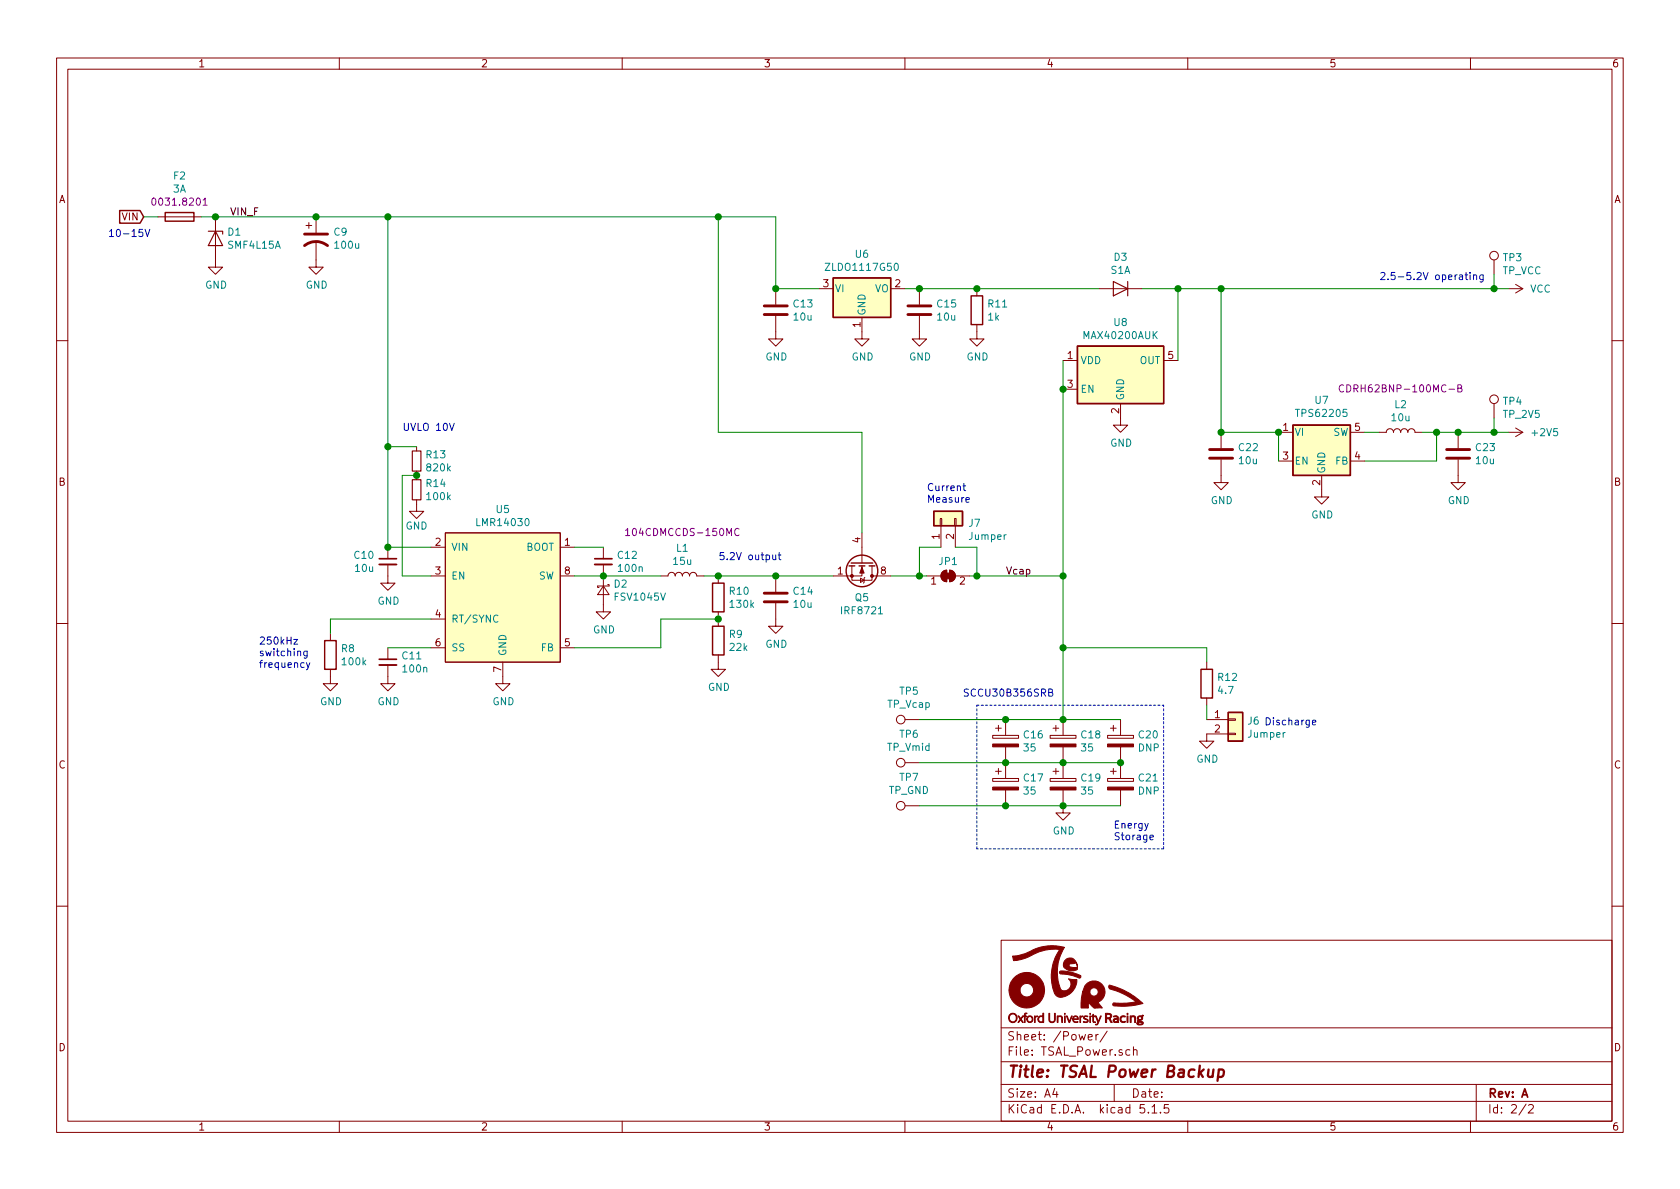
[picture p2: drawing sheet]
EESchema Schematic File Version 4
EELAYER 30 0
EELAYER END
$Descr A4 11693 8268
encoding utf-8
Sheet 2 2
Title "TSAL Power Backup"
Date ""
Rev "A"
Comp ""
Comment1 ""
Comment2 ""
Comment3 ""
Comment4 ""
$EndDescr
Text Notes 7750 5850 0    50   ~ 0
Energy\nStorage
$Comp
L power:GND #PWR034
U 1 1
P 7400 5600
F 0 "#PWR034" H 7400 5350 50  0001 C CNN
F 1 "GND" H 7405 5427 50  0000 C CNN
F 2 "" H 7400 5600 50  0001 C CNN
F 3 "" H 7400 5600 50  0001 C CNN
	1    7400 5600
	1    0    0    -1  
$EndComp
$Comp
L power:GND #PWR032
U 1 1
P 6000 2300
F 0 "#PWR032" H 6000 2050 50  0001 C CNN
F 1 "GND" H 6005 2127 50  0000 C CNN
F 2 "" H 6000 2300 50  0001 C CNN
F 3 "" H 6000 2300 50  0001 C CNN
	1    6000 2300
	1    0    0    -1  
$EndComp
Wire Wire Line
	6300 2000 6400 2000
Wire Wire Line
	5000 4300 4600 4300
Connection ~ 5000 4300
Connection ~ 4200 4000
Wire Wire Line
	4000 3800 4200 3800
Wire Wire Line
	4600 4300 4600 4500
Wire Wire Line
	3000 4500 2700 4500
Wire Wire Line
	2300 4400 2300 4300
$Comp
L power:GND #PWR028
U 1 1
P 3500 4700
F 0 "#PWR028" H 3500 4450 50  0001 C CNN
F 1 "GND" H 3505 4527 50  0000 C CNN
F 2 "" H 3500 4700 50  0001 C CNN
F 3 "" H 3500 4700 50  0001 C CNN
	1    3500 4700
	1    0    0    -1  
$EndComp
$Comp
L power:GND #PWR029
U 1 1
P 4200 4200
F 0 "#PWR029" H 4200 3950 50  0001 C CNN
F 1 "GND" H 4205 4027 50  0000 C CNN
F 2 "" H 4200 4200 50  0001 C CNN
F 3 "" H 4200 4200 50  0001 C CNN
	1    4200 4200
	1    0    0    -1  
$EndComp
Wire Wire Line
	5000 4000 5400 4000
Wire Wire Line
	5000 4000 4900 4000
Connection ~ 5000 4000
Wire Wire Line
	9500 3000 9600 3000
$Comp
L power:GND #PWR024
U 1 1
P 2200 1800
F 0 "#PWR024" H 2200 1550 50  0001 C CNN
F 1 "GND" H 2205 1627 50  0000 C CNN
F 2 "" H 2200 1800 50  0001 C CNN
F 3 "" H 2200 1800 50  0001 C CNN
	1    2200 1800
	1    0    0    -1  
$EndComp
Wire Wire Line
	8900 3200 8900 3000
Connection ~ 8900 3000
$Comp
L power:GND #PWR036
U 1 1
P 9200 3400
F 0 "#PWR036" H 9200 3150 50  0001 C CNN
F 1 "GND" H 9205 3227 50  0000 C CNN
F 2 "" H 9200 3400 50  0001 C CNN
F 3 "" H 9200 3400 50  0001 C CNN
	1    9200 3400
	1    0    0    -1  
$EndComp
Wire Wire Line
	8500 3000 8900 3000
Wire Wire Line
	4000 4500 4600 4500
Wire Wire Line
	4200 4000 4600 4000
Wire Wire Line
	4000 4000 4200 4000
Text Notes 8800 5050 0    50   ~ 0
Discharge
Wire Notes Line
	6800 5900 6800 4900
$Comp
L power:GND #PWR035
U 1 1
P 8400 5100
F 0 "#PWR035" H 8400 4850 50  0001 C CNN
F 1 "GND" H 8405 4927 50  0000 C CNN
F 2 "" H 8400 5100 50  0001 C CNN
F 3 "" H 8400 5100 50  0001 C CNN
	1    8400 5100
	1    0    0    -1  
$EndComp
Wire Wire Line
	8400 4500 8400 4600
Wire Wire Line
	8400 4900 8400 5000
Connection ~ 6400 2000
Wire Wire Line
	6400 2000 6800 2000
Text Notes 9600 1950 0    50   ~ 0
2.5-5.2V operating
Text Notes 750  1650 0    50   ~ 0
10-15V
Text Label 7000 4000 0    50   ~ 0
Vcap
Wire Wire Line
	8500 3000 8500 2000
Connection ~ 8500 3000
Connection ~ 8500 2000
Wire Wire Line
	8500 2000 10400 2000
Wire Wire Line
	2300 4300 3000 4300
Text Notes 1800 4650 0    50   ~ 0
250kHz\nswitching\nfrequency
Wire Wire Line
	8400 4500 7400 4500
Text Notes 5000 3900 0    50   ~ 0
5.2V output
Wire Wire Line
	7400 5300 7000 5300
Connection ~ 7400 5300
Connection ~ 7000 5300
Wire Wire Line
	10000 3200 9500 3200
Wire Wire Line
	9900 3000 10000 3000
Connection ~ 10000 3000
Wire Wire Line
	10000 3200 10000 3000
Connection ~ 10150 3000
Wire Wire Line
	10150 3000 10400 3000
Wire Wire Line
	10000 3000 10150 3000
$Comp
L power:VCC #PWR037
U 1 1
P 10500 2000
F 0 "#PWR037" H 10500 1850 50  0001 C CNN
F 1 "VCC" V 10500 2150 50  0000 L CNN
F 2 "" H 10500 2000 50  0001 C CNN
F 3 "" H 10500 2000 50  0001 C CNN
	1    10500 2000
	0    1    1    0   
$EndComp
Text GLabel 1000 1500 0    50   Input ~ 0
VIN
$Comp
L power:+2V5 #PWR038
U 1 1
P 10500 3000
F 0 "#PWR038" H 10500 2850 50  0001 C CNN
F 1 "+2V5" V 10500 3150 50  0000 L CNN
F 2 "" H 10500 3000 50  0001 C CNN
F 3 "" H 10500 3000 50  0001 C CNN
	1    10500 3000
	0    1    1    0   
$EndComp
$Comp
L power:GND #PWR033
U 1 1
P 6800 2300
F 0 "#PWR033" H 6800 2050 50  0001 C CNN
F 1 "GND" H 6805 2127 50  0000 C CNN
F 2 "" H 6800 2300 50  0001 C CNN
F 3 "" H 6800 2300 50  0001 C CNN
	1    6800 2300
	1    0    0    -1  
$EndComp
Connection ~ 6800 2000
Wire Wire Line
	7000 5000 7400 5000
Wire Wire Line
	7800 5300 7400 5300
Connection ~ 7800 5300
Wire Notes Line
	8100 5900 8100 4900
Wire Notes Line
	8100 5900 6800 5900
Wire Notes Line
	6800 4900 8100 4900
Wire Wire Line
	7800 5000 7400 5000
Wire Wire Line
	7400 5000 7400 4500
Connection ~ 7400 5000
Connection ~ 7400 4500
Wire Wire Line
	7800 5600 7400 5600
Connection ~ 7400 5600
Wire Wire Line
	7000 5600 7400 5600
$Comp
L power:GND #PWR023
U 1 1
P 1500 1800
F 0 "#PWR023" H 1500 1550 50  0001 C CNN
F 1 "GND" H 1505 1627 50  0000 C CNN
F 2 "" H 1500 1800 50  0001 C CNN
F 3 "" H 1500 1800 50  0001 C CNN
	1    1500 1800
	1    0    0    -1  
$EndComp
Text Label 1600 1500 0    50   ~ 0
VIN_F
Wire Wire Line
	10400 2900 10400 3000
Connection ~ 10400 3000
Wire Wire Line
	10400 3000 10500 3000
Wire Wire Line
	10400 1900 10400 2000
Connection ~ 10400 2000
Wire Wire Line
	10400 2000 10500 2000
Text Notes 6700 4850 0    50   ~ 0
SCCU30B356SRB
Wire Wire Line
	6550 3800 6400 3800
Wire Wire Line
	6400 3800 6400 4000
Wire Wire Line
	6650 3800 6800 3800
Wire Wire Line
	6800 3800 6800 4000
Text Notes 6450 3500 0    50   ~ 0
Current\nMeasure
$Comp
L power:GND #PWR026
U 1 1
P 2700 4000
F 0 "#PWR026" H 2700 3750 50  0001 C CNN
F 1 "GND" H 2705 3827 50  0000 C CNN
F 2 "" H 2700 4000 50  0001 C CNN
F 3 "" H 2700 4000 50  0001 C CNN
	1    2700 4000
	1    0    0    -1  
$EndComp
$Comp
L power:GND #PWR031
U 1 1
P 5400 4300
F 0 "#PWR031" H 5400 4050 50  0001 C CNN
F 1 "GND" H 5405 4127 50  0000 C CNN
F 2 "" H 5400 4300 50  0001 C CNN
F 3 "" H 5400 4300 50  0001 C CNN
	1    5400 4300
	1    0    0    -1  
$EndComp
$Comp
L power:GND #PWR030
U 1 1
P 5000 4600
F 0 "#PWR030" H 5000 4350 50  0001 C CNN
F 1 "GND" H 5005 4427 50  0000 C CNN
F 2 "" H 5000 4600 50  0001 C CNN
F 3 "" H 5000 4600 50  0001 C CNN
	1    5000 4600
	1    0    0    -1  
$EndComp
$Comp
L power:GND #PWR025
U 1 1
P 2300 4700
F 0 "#PWR025" H 2300 4450 50  0001 C CNN
F 1 "GND" H 2305 4527 50  0000 C CNN
F 2 "" H 2300 4700 50  0001 C CNN
F 3 "" H 2300 4700 50  0001 C CNN
	1    2300 4700
	1    0    0    -1  
$EndComp
$Comp
L power:GND #PWR027
U 1 1
P 2700 4700
F 0 "#PWR027" H 2700 4450 50  0001 C CNN
F 1 "GND" H 2705 4527 50  0000 C CNN
F 2 "" H 2700 4700 50  0001 C CNN
F 3 "" H 2700 4700 50  0001 C CNN
	1    2700 4700
	1    0    0    -1  
$EndComp
Wire Wire Line
	5400 2000 5700 2000
$Comp
L power:GND #PWR0102
U 1 1
P 5400 2300
F 0 "#PWR0102" H 5400 2050 50  0001 C CNN
F 1 "GND" H 5405 2127 50  0000 C CNN
F 2 "" H 5400 2300 50  0001 C CNN
F 3 "" H 5400 2300 50  0001 C CNN
	1    5400 2300
	1    0    0    -1  
$EndComp
$Comp
L power:GND #PWR0103
U 1 1
P 6400 2300
F 0 "#PWR0103" H 6400 2050 50  0001 C CNN
F 1 "GND" H 6405 2127 50  0000 C CNN
F 2 "" H 6400 2300 50  0001 C CNN
F 3 "" H 6400 2300 50  0001 C CNN
	1    6400 2300
	1    0    0    -1  
$EndComp
$Comp
L power:GND #PWR0104
U 1 1
P 8500 3300
F 0 "#PWR0104" H 8500 3050 50  0001 C CNN
F 1 "GND" H 8505 3127 50  0000 C CNN
F 2 "" H 8500 3300 50  0001 C CNN
F 3 "" H 8500 3300 50  0001 C CNN
	1    8500 3300
	1    0    0    -1  
$EndComp
$Comp
L power:GND #PWR0105
U 1 1
P 10150 3300
F 0 "#PWR0105" H 10150 3050 50  0001 C CNN
F 1 "GND" H 10155 3127 50  0000 C CNN
F 2 "" H 10150 3300 50  0001 C CNN
F 3 "" H 10150 3300 50  0001 C CNN
	1    10150 3300
	1    0    0    -1  
$EndComp
Wire Wire Line
	5400 1500 5400 2000
Connection ~ 5400 2000
Connection ~ 6800 4000
Connection ~ 1500 1500
Wire Wire Line
	1400 1500 1500 1500
Wire Wire Line
	1100 1500 1000 1500
Wire Wire Line
	6000 3700 6000 3000
Wire Wire Line
	6000 3000 5000 3000
Wire Wire Line
	5400 4000 5800 4000
Connection ~ 5400 4000
Connection ~ 6400 4000
Wire Wire Line
	6200 4000 6400 4000
Wire Wire Line
	5000 3000 5000 1500
Connection ~ 5000 1500
Wire Wire Line
	5000 1500 5400 1500
Connection ~ 2700 3800
Connection ~ 2200 1500
Wire Wire Line
	2200 1500 2700 1500
Wire Wire Line
	1500 1500 2200 1500
Connection ~ 2700 1500
Wire Wire Line
	2700 1500 5000 1500
Wire Wire Line
	2700 3800 3000 3800
$Comp
L power:GND #PWR0101
U 1 1
P 2900 3500
F 0 "#PWR0101" H 2900 3250 50  0001 C CNN
F 1 "GND" H 2900 3350 50  0000 C CNN
F 2 "" H 2900 3500 50  0001 C CNN
F 3 "" H 2900 3500 50  0001 C CNN
	1    2900 3500
	1    0    0    -1  
$EndComp
Wire Wire Line
	2800 3300 2900 3300
Connection ~ 2900 3300
Wire Wire Line
	2900 3100 2700 3100
Wire Wire Line
	2800 4000 3000 4000
Connection ~ 2700 3100
Wire Wire Line
	2700 3100 2700 3800
Wire Wire Line
	2800 4000 2800 3300
Wire Wire Line
	2700 1500 2700 3100
Text Notes 2800 3000 0    50   ~ 0
UVLO 10V
$Comp
L Device:CP C16
U 1 1
P 7000 5150
F 0 "C16" H 7118 5196 50  0000 L CNN
F 1 "35" H 7118 5105 50  0000 L CNN
F 2 "Capacitor_THT:CP_Radial_D16.0mm_P7.50mm" H 7038 5000 50  0001 C CNN
F 3 "~" H 7000 5150 50  0001 C CNN
F 4 "SCCU30B356SRB" H 7000 5150 50  0001 C CNN "Part"
	1    7000 5150
	1    0    0    -1  
$EndComp
$Comp
L Device:CP C17
U 1 1
P 7000 5450
F 0 "C17" H 7118 5496 50  0000 L CNN
F 1 "35" H 7118 5405 50  0000 L CNN
F 2 "Capacitor_THT:CP_Radial_D16.0mm_P7.50mm" H 7038 5300 50  0001 C CNN
F 3 "~" H 7000 5450 50  0001 C CNN
F 4 "SCCU30B356SRB" H 7000 5450 50  0001 C CNN "Part"
	1    7000 5450
	1    0    0    -1  
$EndComp
$Comp
L Regulator_Linear:AMS1117-5.0 U6
U 1 1
P 6000 2000
F 0 "U6" H 6000 2242 50  0000 C CNN
F 1 "ZLDO1117G50" H 6000 2151 50  0000 C CNN
F 2 "Package_TO_SOT_SMD:SOT-223-3_TabPin2" H 6000 2200 50  0001 C CNN
F 3 "http://www.advanced-monolithic.com/pdf/ds1117.pdf" H 6100 1750 50  0001 C CNN
F 4 "ZLDO1117G50TA" H 6000 2000 50  0001 C CNN "Part"
	1    6000 2000
	1    0    0    -1  
$EndComp
$Comp
L Regulator_Switching:TPS62205DBV U7
U 1 1
P 9200 3200
F 0 "U7" H 9200 3625 50  0000 C CNN
F 1 "TPS62205" H 9200 3534 50  0000 C CNN
F 2 "Package_TO_SOT_SMD:SOT-23-5_HandSoldering" H 9250 3050 50  0001 L CIN
F 3 "http://www.ti.com/lit/ds/symlink/tps62201.pdf" H 9200 3300 50  0001 C CNN
F 4 "TPS62205DBVR" H 9200 3200 50  0001 C CNN "Part"
	1    9200 3200
	1    0    0    -1  
$EndComp
$Comp
L Device:R R10
U 1 1
P 5000 4150
F 0 "R10" H 5070 4196 50  0000 L CNN
F 1 "130k" H 5070 4105 50  0000 L CNN
F 2 "Resistor_SMD:R_0805_2012Metric_Pad1.15x1.40mm_HandSolder" V 4930 4150 50  0001 C CNN
F 3 "~" H 5000 4150 50  0001 C CNN
F 4 "RC0805FR-07130KL" H 5000 4150 50  0001 C CNN "Part"
	1    5000 4150
	1    0    0    -1  
$EndComp
$Comp
L Device:R R9
U 1 1
P 5000 4450
F 0 "R9" H 5070 4496 50  0000 L CNN
F 1 "22k" H 5070 4405 50  0000 L CNN
F 2 "Resistor_SMD:R_0805_2012Metric_Pad1.15x1.40mm_HandSolder" V 4930 4450 50  0001 C CNN
F 3 "~" H 5000 4450 50  0001 C CNN
F 4 "RC0805FR-0722KL" H 5000 4450 50  0001 C CNN "Part"
	1    5000 4450
	1    0    0    -1  
$EndComp
$Comp
L Device:C_Small C11
U 1 1
P 2700 4600
F 0 "C11" H 2792 4646 50  0000 L CNN
F 1 "100n" H 2792 4555 50  0000 L CNN
F 2 "Capacitor_SMD:C_0805_2012Metric_Pad1.15x1.40mm_HandSolder" H 2700 4600 50  0001 C CNN
F 3 "~" H 2700 4600 50  0001 C CNN
F 4 "CL21B104KACNNNC" H 2700 4600 50  0001 C CNN "Part"
	1    2700 4600
	1    0    0    -1  
$EndComp
$Comp
L Device:R R8
U 1 1
P 2300 4550
F 0 "R8" H 2370 4596 50  0000 L CNN
F 1 "100k" H 2370 4505 50  0000 L CNN
F 2 "Resistor_SMD:R_0805_2012Metric_Pad1.15x1.40mm_HandSolder" V 2230 4550 50  0001 C CNN
F 3 "~" H 2300 4550 50  0001 C CNN
F 4 "RC0805FR-07100KL" H 2300 4550 50  0001 C CNN "Part"
	1    2300 4550
	1    0    0    -1  
$EndComp
$Comp
L project:LMR140x0 U?
U 1 1
P 3500 4100
AR Path="/5DE55D4D" Ref="U?"  Part="1" 
AR Path="/5DE07D62/5DE55D4D" Ref="U5"  Part="1" 
F 0 "U5" H 3500 4665 50  0000 C CNN
F 1 "LMR14030" H 3500 4574 50  0000 C CNN
F 2 "Package_SO:SOIC-8-1EP_3.9x4.9mm_P1.27mm_EP2.41x3.3mm" H 3500 4100 50  0001 C CNN
F 3 "~" H 3500 4100 50  0001 C CNN
F 4 "LMR14030SDDAR" H 3500 4100 50  0001 C CNN "Part"
	1    3500 4100
	1    0    0    -1  
$EndComp
$Comp
L Device:C_Small C12
U 1 1
P 4200 3900
F 0 "C12" H 4292 3946 50  0000 L CNN
F 1 "100n" H 4292 3855 50  0000 L CNN
F 2 "Capacitor_SMD:C_0805_2012Metric_Pad1.15x1.40mm_HandSolder" H 4200 3900 50  0001 C CNN
F 3 "~" H 4200 3900 50  0001 C CNN
F 4 "CL21B104KACNNNC" H 4200 3900 50  0001 C CNN "Part"
	1    4200 3900
	1    0    0    -1  
$EndComp
$Comp
L project:D_Schottky_Small_AAK D2
U 1 1
P 4200 4100
F 0 "D2" V 4154 4168 50  0000 L CNN
F 1 "FSV1045V" V 4245 4168 50  0000 L CNN
F 2 "project:TO-277A_HandSolder" V 4200 4100 50  0001 C CNN
F 3 "~" V 4200 4100 50  0001 C CNN
F 4 "FSV1045V" H 4200 4100 50  0001 C CNN "Part"
	1    4200 4100
	0    1    1    0   
$EndComp
$Comp
L Device:C C15
U 1 1
P 6400 2150
F 0 "C15" H 6515 2196 50  0000 L CNN
F 1 "10u" H 6515 2105 50  0000 L CNN
F 2 "Capacitor_SMD:C_0805_2012Metric_Pad1.15x1.40mm_HandSolder" H 6438 2000 50  0001 C CNN
F 3 "~" H 6400 2150 50  0001 C CNN
F 4 "GRM21BC81E106KE11" H 6400 2150 50  0001 C CNN "Part"
	1    6400 2150
	1    0    0    -1  
$EndComp
$Comp
L Device:C C13
U 1 1
P 5400 2150
F 0 "C13" H 5515 2196 50  0000 L CNN
F 1 "10u" H 5515 2105 50  0000 L CNN
F 2 "Capacitor_SMD:C_0805_2012Metric_Pad1.15x1.40mm_HandSolder" H 5438 2000 50  0001 C CNN
F 3 "~" H 5400 2150 50  0001 C CNN
F 4 "GRM21BC81E106KE11" H 5400 2150 50  0001 C CNN "Part"
	1    5400 2150
	1    0    0    -1  
$EndComp
$Comp
L Device:CP1 C9
U 1 1
P 2200 1650
F 0 "C9" H 2318 1696 50  0000 L CNN
F 1 "100u" H 2318 1605 50  0000 L CNN
F 2 "Capacitor_THT:CP_Radial_D5.0mm_P2.50mm" H 2238 1500 50  0001 C CNN
F 3 "~" H 2200 1650 50  0001 C CNN
F 4 "UVY1E101MDD1TD" H 2200 1650 50  0001 C CNN "Part"
	1    2200 1650
	1    0    0    -1  
$EndComp
$Comp
L Device:C C22
U 1 1
P 8500 3150
F 0 "C22" H 8615 3196 50  0000 L CNN
F 1 "10u" H 8615 3105 50  0000 L CNN
F 2 "Capacitor_SMD:C_0805_2012Metric_Pad1.15x1.40mm_HandSolder" H 8538 3000 50  0001 C CNN
F 3 "~" H 8500 3150 50  0001 C CNN
F 4 "GRM21BC81E106KE11" H 8500 3150 50  0001 C CNN "Part"
	1    8500 3150
	1    0    0    -1  
$EndComp
$Comp
L Device:C C14
U 1 1
P 5400 4150
F 0 "C14" H 5515 4196 50  0000 L CNN
F 1 "10u" H 5515 4105 50  0000 L CNN
F 2 "Capacitor_SMD:C_0805_2012Metric_Pad1.15x1.40mm_HandSolder" H 5438 4000 50  0001 C CNN
F 3 "~" H 5400 4150 50  0001 C CNN
F 4 "GRM21BC81E106KE11" H 5400 4150 50  0001 C CNN "Part"
	1    5400 4150
	1    0    0    -1  
$EndComp
$Comp
L Connector_Generic:Conn_01x02 J6
U 1 1
P 8600 5000
F 0 "J6" H 8680 4992 50  0000 L CNN
F 1 "Jumper" H 8680 4901 50  0000 L CNN
F 2 "Connector_PinHeader_2.54mm:PinHeader_1x02_P2.54mm_Vertical" H 8600 5000 50  0001 C CNN
F 3 "~" H 8600 5000 50  0001 C CNN
	1    8600 5000
	1    0    0    -1  
$EndComp
$Comp
L Device:R R12
U 1 1
P 8400 4750
F 0 "R12" H 8470 4796 50  0000 L CNN
F 1 "4.7" H 8470 4705 50  0000 L CNN
F 2 "Resistor_THT:R_Axial_DIN0516_L15.5mm_D5.0mm_P20.32mm_Horizontal" V 8330 4750 50  0001 C CNN
F 3 "~" H 8400 4750 50  0001 C CNN
F 4 "AC03000004708JAC00" H 8400 4750 50  0001 C CNN "Part"
	1    8400 4750
	1    0    0    -1  
$EndComp
$Comp
L Device:D D3
U 1 1
P 7800 2000
F 0 "D3" H 7800 1784 50  0000 C CNN
F 1 "S1A" H 7800 1875 50  0000 C CNN
F 2 "Diode_SMD:D_SMA_Handsoldering" H 7800 2000 50  0001 C CNN
F 3 "~" H 7800 2000 50  0001 C CNN
F 4 "S1A" H 7800 2000 50  0001 C CNN "Part"
	1    7800 2000
	-1   0    0    1   
$EndComp
$Comp
L Device:CP C18
U 1 1
P 7400 5150
F 0 "C18" H 7518 5196 50  0000 L CNN
F 1 "35" H 7518 5105 50  0000 L CNN
F 2 "Capacitor_THT:CP_Radial_D16.0mm_P7.50mm" H 7438 5000 50  0001 C CNN
F 3 "~" H 7400 5150 50  0001 C CNN
F 4 "SCCU30B356SRB" H 7400 5150 50  0001 C CNN "Part"
	1    7400 5150
	1    0    0    -1  
$EndComp
$Comp
L Device:CP C19
U 1 1
P 7400 5450
F 0 "C19" H 7518 5496 50  0000 L CNN
F 1 "35" H 7518 5405 50  0000 L CNN
F 2 "Capacitor_THT:CP_Radial_D16.0mm_P7.50mm" H 7438 5300 50  0001 C CNN
F 3 "~" H 7400 5450 50  0001 C CNN
F 4 "SCCU30B356SRB" H 7400 5450 50  0001 C CNN "Part"
	1    7400 5450
	1    0    0    -1  
$EndComp
$Comp
L Device:C C23
U 1 1
P 10150 3150
F 0 "C23" H 10265 3196 50  0000 L CNN
F 1 "10u" H 10265 3105 50  0000 L CNN
F 2 "Capacitor_SMD:C_0805_2012Metric_Pad1.15x1.40mm_HandSolder" H 10188 3000 50  0001 C CNN
F 3 "~" H 10150 3150 50  0001 C CNN
F 4 "GRM21BC81E106KE11" H 10150 3150 50  0001 C CNN "Part"
	1    10150 3150
	1    0    0    -1  
$EndComp
$Comp
L Device:R R11
U 1 1
P 6800 2150
F 0 "R11" H 6870 2196 50  0000 L CNN
F 1 "1k" H 6870 2105 50  0000 L CNN
F 2 "Resistor_SMD:R_0805_2012Metric_Pad1.15x1.40mm_HandSolder" V 6730 2150 50  0001 C CNN
F 3 "~" H 6800 2150 50  0001 C CNN
F 4 "RC0805FR-071KL" H 6800 2150 50  0001 C CNN "Part"
	1    6800 2150
	1    0    0    -1  
$EndComp
$Comp
L Device:CP C20
U 1 1
P 7800 5150
F 0 "C20" H 7918 5196 50  0000 L CNN
F 1 "DNP" H 7918 5105 50  0000 L CNN
F 2 "Capacitor_THT:CP_Radial_D16.0mm_P7.50mm" H 7838 5000 50  0001 C CNN
F 3 "~" H 7800 5150 50  0001 C CNN
F 4 "" H 7800 5150 50  0001 C CNN "Part"
	1    7800 5150
	1    0    0    -1  
$EndComp
$Comp
L Device:CP C21
U 1 1
P 7800 5450
F 0 "C21" H 7918 5496 50  0000 L CNN
F 1 "DNP" H 7918 5405 50  0000 L CNN
F 2 "Capacitor_THT:CP_Radial_D16.0mm_P7.50mm" H 7838 5300 50  0001 C CNN
F 3 "~" H 7800 5450 50  0001 C CNN
F 4 "" H 7800 5450 50  0001 C CNN "Part"
	1    7800 5450
	1    0    0    -1  
$EndComp
$Comp
L Connector:TestPoint TP4
U 1 1
P 10400 2900
F 0 "TP4" H 10458 3018 50  0000 L CNN
F 1 "TP_2V5" H 10458 2927 50  0000 L CNN
F 2 "TestPoint:TestPoint_Pad_D2.0mm" H 10600 2900 50  0001 C CNN
F 3 "~" H 10600 2900 50  0001 C CNN
	1    10400 2900
	1    0    0    -1  
$EndComp
$Comp
L Connector:TestPoint TP3
U 1 1
P 10400 1900
F 0 "TP3" H 10458 2018 50  0000 L CNN
F 1 "TP_VCC" H 10458 1927 50  0000 L CNN
F 2 "TestPoint:TestPoint_Pad_D2.0mm" H 10600 1900 50  0001 C CNN
F 3 "~" H 10600 1900 50  0001 C CNN
	1    10400 1900
	1    0    0    -1  
$EndComp
$Comp
L Jumper:SolderJumper_2_Bridged JP1
U 1 1
P 6600 4000
F 0 "JP1" H 6600 4103 50  0000 C CNN
F 1 "Jumper" H 6600 4104 50  0001 C CNN
F 2 "Jumper:SolderJumper-2_P1.3mm_Open_Pad1.0x1.5mm" H 6600 4000 50  0001 C CNN
F 3 "~" H 6600 4000 50  0001 C CNN
	1    6600 4000
	1    0    0    -1  
$EndComp
$Comp
L Connector_Generic:Conn_01x02 J7
U 1 1
P 6550 3600
F 0 "J7" V 6514 3412 50  0000 R CNN
F 1 "Jumper" V 6423 3412 50  0000 R CNN
F 2 "Connector_PinHeader_2.54mm:PinHeader_1x02_P2.54mm_Vertical" H 6550 3600 50  0001 C CNN
F 3 "~" H 6550 3600 50  0001 C CNN
	1    6550 3600
	0    -1   -1   0   
$EndComp
$Comp
L Device:D_Zener D1
U 1 1
P 1500 1650
F 0 "D1" V 1454 1729 50  0000 L CNN
F 1 "SMF4L15A" V 1545 1729 50  0000 L CNN
F 2 "project:D_SOD-123_HandSolder" H 1500 1650 50  0001 C CNN
F 3 "~" H 1500 1650 50  0001 C CNN
F 4 "SMF4L15A" V 1500 1650 50  0001 C CNN "Part"
	1    1500 1650
	0    1    1    0   
$EndComp
$Comp
L Device:Fuse F2
U 1 1
P 1250 1500
F 0 "F2" V 963 1500 50  0000 C CNN
F 1 "3A" V 1054 1500 50  0000 C CNN
F 2 "Fuse:Fuseholder_Cylinder-5x20mm_Schurter_0031_8201_Horizontal_Open" V 1180 1500 50  0001 C CNN
F 3 "~" H 1250 1500 50  0001 C CNN
F 4 "0031.8201" V 1145 1500 50  0000 C CNN "Part"
	1    1250 1500
	0    1    1    0   
$EndComp
$Comp
L Device:C_Small C10
U 1 1
P 2700 3900
F 0 "C10" H 2609 3946 50  0000 R CNN
F 1 "10u" H 2609 3855 50  0000 R CNN
F 2 "Capacitor_SMD:C_0805_2012Metric_Pad1.15x1.40mm_HandSolder" H 2738 3750 50  0001 C CNN
F 3 "~" H 2700 3900 50  0001 C CNN
F 4 "GRM21BC81E106KE11" H 2700 3900 50  0001 C CNN "Part"
	1    2700 3900
	1    0    0    -1  
$EndComp
$Comp
L Device:R_Small R13
U 1 1
P 2900 3200
F 0 "R13" H 2959 3246 50  0000 L CNN
F 1 "820k" H 2959 3155 50  0000 L CNN
F 2 "Resistor_SMD:R_0805_2012Metric_Pad1.15x1.40mm_HandSolder" V 2830 3200 50  0001 C CNN
F 3 "~" H 2900 3200 50  0001 C CNN
F 4 "RC0805FR-07820KL" H 2900 3200 50  0001 C CNN "Part"
	1    2900 3200
	1    0    0    -1  
$EndComp
$Comp
L Device:R_Small R14
U 1 1
P 2900 3400
F 0 "R14" H 2959 3446 50  0000 L CNN
F 1 "100k" H 2959 3355 50  0000 L CNN
F 2 "Resistor_SMD:R_0805_2012Metric_Pad1.15x1.40mm_HandSolder" V 2830 3400 50  0001 C CNN
F 3 "~" H 2900 3400 50  0001 C CNN
F 4 "RC0805FR-07100KL" H 2900 3400 50  0001 C CNN "Part"
	1    2900 3400
	1    0    0    -1  
$EndComp
$Comp
L Analog_Switch:MAX40200AUK U8
U 1 1
P 7800 2600
F 0 "U8" H 7800 2967 50  0000 C CNN
F 1 "MAX40200AUK" H 7800 2876 50  0000 C CNN
F 2 "Package_TO_SOT_SMD:SOT-23-5_HandSoldering" H 7800 3100 50  0001 C CNN
F 3 "https://datasheets.maximintegrated.com/en/ds/MAX40200.pdf" H 7800 3100 50  0001 C CNN
F 4 "MAX40200AUK+T" H 7800 2600 50  0001 C CNN "Part"
	1    7800 2600
	1    0    0    -1  
$EndComp
Wire Wire Line
	8200 2000 8500 2000
Wire Wire Line
	8200 2500 8200 2000
Wire Wire Line
	6800 2000 7650 2000
Wire Wire Line
	7950 2000 8200 2000
Connection ~ 8200 2000
$Comp
L power:GND #PWR0106
U 1 1
P 7800 2900
F 0 "#PWR0106" H 7800 2650 50  0001 C CNN
F 1 "GND" H 7805 2727 50  0000 C CNN
F 2 "" H 7800 2900 50  0001 C CNN
F 3 "" H 7800 2900 50  0001 C CNN
	1    7800 2900
	1    0    0    -1  
$EndComp
$Comp
L Device:L L2
U 1 1
P 9750 3000
F 0 "L2" V 9940 3000 50  0000 C CNN
F 1 "10u" V 9849 3000 50  0000 C CNN
F 2 "project:CDRH62B" H 9750 3000 50  0001 C CNN
F 3 "~" H 9750 3000 50  0001 C CNN
F 4 "CDRH62BNP-100MC-B" V 10050 3000 50  0000 C CNN "Part"
	1    9750 3000
	0    -1   -1   0   
$EndComp
$Comp
L Device:L L1
U 1 1
P 4750 4000
F 0 "L1" V 4940 4000 50  0000 C CNN
F 1 "15u" V 4849 4000 50  0000 C CNN
F 2 "project:104CDMCCDS" H 4750 4000 50  0001 C CNN
F 3 "~" H 4750 4000 50  0001 C CNN
F 4 "104CDMCCDS-150MC" V 5050 4000 50  0000 C CNN "Part"
	1    4750 4000
	0    -1   -1   0   
$EndComp
$Comp
L Connector:TestPoint TP5
U 1 1
P 6400 5000
F 0 "TP5" V 6595 5072 50  0000 C CNN
F 1 "TP_Vcap" V 6504 5072 50  0000 C CNN
F 2 "TestPoint:TestPoint_Pad_D2.0mm" H 6600 5000 50  0001 C CNN
F 3 "~" H 6600 5000 50  0001 C CNN
	1    6400 5000
	0    -1   -1   0   
$EndComp
Connection ~ 7000 5000
$Comp
L Connector:TestPoint TP6
U 1 1
P 6400 5300
F 0 "TP6" V 6595 5372 50  0000 C CNN
F 1 "TP_Vmid" V 6504 5372 50  0000 C CNN
F 2 "TestPoint:TestPoint_Pad_D2.0mm" H 6600 5300 50  0001 C CNN
F 3 "~" H 6600 5300 50  0001 C CNN
	1    6400 5300
	0    -1   -1   0   
$EndComp
Connection ~ 7000 5600
$Comp
L Connector:TestPoint TP7
U 1 1
P 6400 5600
F 0 "TP7" V 6595 5672 50  0000 C CNN
F 1 "TP_GND" V 6504 5672 50  0000 C CNN
F 2 "TestPoint:TestPoint_Pad_D2.0mm" H 6600 5600 50  0001 C CNN
F 3 "~" H 6600 5600 50  0001 C CNN
	1    6400 5600
	0    -1   -1   0   
$EndComp
Wire Wire Line
	6400 5000 7000 5000
Wire Wire Line
	6400 5300 7000 5300
Wire Wire Line
	6400 5600 7000 5600
$Comp
L Transistor_FET:IRF8721PBF-1 Q5
U 1 1
P 6000 3900
F 0 "Q5" V 6249 3900 50  0000 C CNN
F 1 "IRF8721" V 6340 3900 50  0000 C CNN
F 2 "Package_SO:SOIC-8_3.9x4.9mm_P1.27mm" H 6200 3800 50  0001 L CNN
F 3 "http://www.irf.com/product-info/datasheets/data/irf8721pbf-1.pdf" H 6000 3900 50  0001 L CNN
F 4 "IRF8721TRPBF" H 6000 3900 50  0001 C CNN "Part"
	1    6000 3900
	0    1    1    0   
$EndComp
Wire Wire Line
	7400 2700 7400 2500
Wire Wire Line
	7400 2700 7400 4000
Connection ~ 7400 2700
Wire Wire Line
	6800 4000 7400 4000
Connection ~ 7400 4000
Wire Wire Line
	7400 4000 7400 4500
Wire Wire Line
	6400 4000 6450 4000
Wire Wire Line
	6750 4000 6800 4000
$EndSCHEMATC
